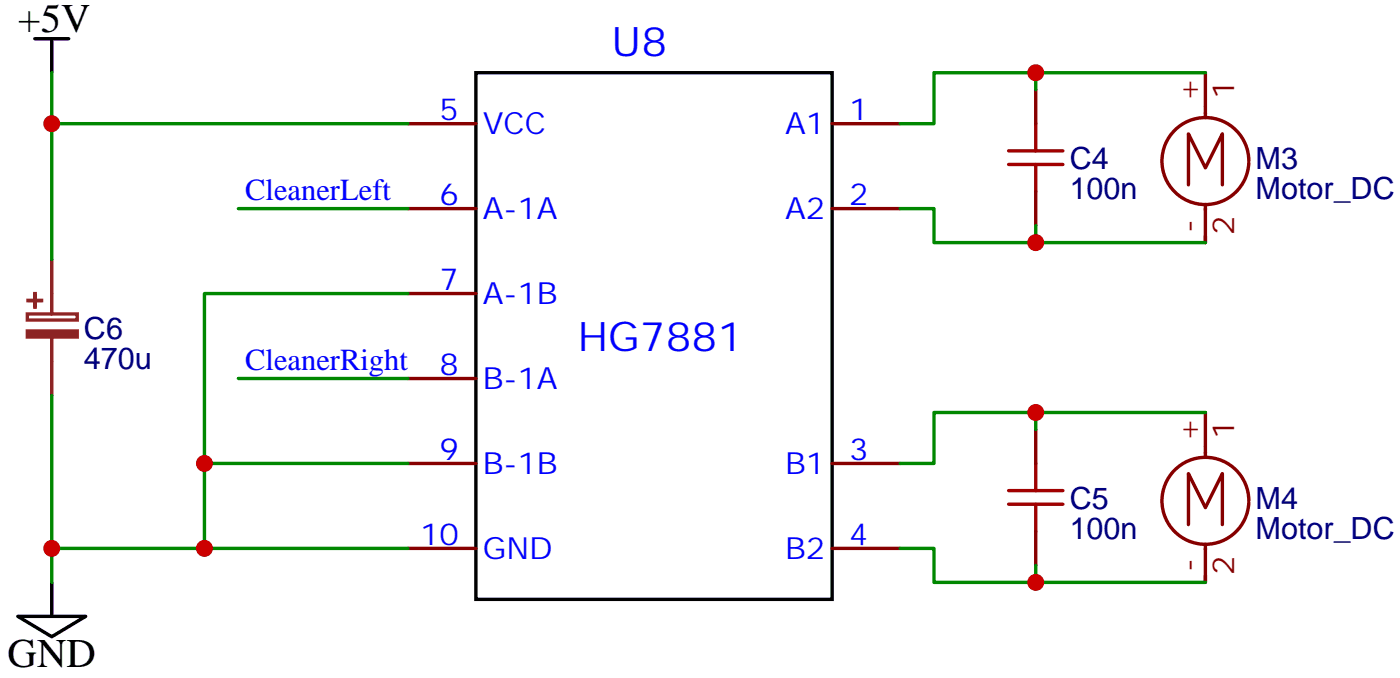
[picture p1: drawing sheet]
<svg xmlns="http://www.w3.org/2000/svg" width="146mm" height="70mm" viewBox="0 0 146 70" stroke-linecap="round" stroke-linejoin="round" font-family="sans-serif">
<path d="M3.6 4h3.5M5.4 4v3.6M49.5 7.6h37v54.6h-37zM1.9 64h7l-3.5 2.1zM5.4 60.5v3.5" fill="none" stroke="#000" stroke-width=".35"/>
<path d="M123.6 19.2v-5.3l1.7 3.5 1.8-3.5v5.3M125.3 7.6v4.6M129.8 16.7a4.5 4.5 0 0 0-6.4-4 4.5 4.5 0 0 0-.9 7.6 4.5 4.5 0 0 0 7.2-2.6l.1-.8M125.3 21.2v4M123.6 54.5v-5.3l1.7 3.5 1.8-3.5v5.3M125.3 42.8v4.7M125.3 56.5v4M129.8 52a4.5 4.5 0 0 0-6.4-4.1 4.5 4.5 0 0 0-.9 7.6 4.5 4.5 0 0 0 7.2-2.5l.1-.8" fill="none" stroke="#850000" stroke-width=".35"/>
<path d="M104.9 17.1h5.6M104.9 15.7h5.6M107.7 12.8v2.9M107.7 17.1v2.8M104.9 52.4h5.6M104.9 50.9h5.6M107.7 48.1v2.8M107.7 52.4v2.8" fill="none" stroke="#a10000" stroke-width=".35"/>
<g fill="none" stroke="#870000" stroke-width=".35">
<path d="M42.4 12.8h7.1M86.5 12.8h7.1M107.7 9.3v3.5M107.7 19.9v3.5M42.4 21.7h7.1M42.4 30.5h7.1M42.4 39.3h7.1M86.5 21.7h7.1M42.4 56.9h7.1M42.4 48.1h7.1M86.5 56.9h7.1M86.5 48.1h7.1"/>
<path d="M107.7 44.6v3.5M107.7 55.2v3.5"/>
</g>
<g fill="#8c2424" stroke="#8c2424" stroke-width=".35">
<path d="M2.8 34.4h5.2v.6h-5.2z"/>
<path d="M2.9 31.2h1.4z"/>
<path d="M3.6 30.5l.1 1.4z"/>
</g>
<path d="M2.8 32.6h5.2v.6h-5.2zM5.4 27v5.6M5.4 35.1v6" fill="none" stroke="#8c2424" stroke-width=".35"/>
<g fill="none" stroke="#008700" stroke-width=".35">
<path d="M5.4 7.6v5.2h37M5.4 12.8v14.2M107.7 7.6v1.7M125.3 7.6h-28.2v5.2h-3.5M24.8 21.7h17.6M24.8 39.3h17.6M42.4 30.5h-21.1v26.4M93.6 21.7h3.5v3.5h28.2M107.7 23.4v1.8M5.4 41.1v15.8M21.3 48.1h21.1M42.4 56.9h-37v3.6"/>
<path d="M93.6 56.9h3.5v3.6h28.2M107.7 42.8h-10.6v5.3h-3.5M107.7 58.7v1.8M125.3 42.8h-17.6v1.8"/>
</g>
<g fill="#c00">
<circle cx="5.4" cy="56.9" r=".88"/>
<circle cx="107.7" cy="7.6" r=".88"/>
<circle cx="107.7" cy="42.8" r=".88"/>
<circle cx="107.7" cy="60.5" r=".88"/>
<circle cx="107.7" cy="25.2" r=".88"/>
<circle cx="5.4" cy="12.8" r=".88"/>
<circle cx="21.3" cy="56.9" r=".88"/>
<circle cx="21.3" cy="48.1" r=".88"/>
</g>
<g font-size="4.2">
<text x="1.9" y="3.3">+5V</text>
<text x=".8" y="69.3">GND</text>
</g>
<g font-size="4.2" fill="#00f">
<text x="63.6" y="5.8">U8</text>
<text x="60.1" y="36.5">HG7881</text>
</g>
<g font-size="3.2" fill="#840000">
<text x="124.6" y="10.6" transform="rotate(-90 124.6 10.6)">+</text>
<text x="128.3" y="10.3" transform="rotate(-90 128.3 10.3)">1</text>
<text x="124.6" y="24.1" transform="rotate(-90 124.6 24.1)">-</text>
<text x="128.3" y="24.4" transform="rotate(-90 128.3 24.4)">2</text>
<text x="124.6" y="45.9" transform="rotate(-90 124.6 45.9)">+</text>
<text x="128.3" y="45.6" transform="rotate(-90 128.3 45.6)">1</text>
<text x="124.6" y="59.4" transform="rotate(-90 124.6 59.4)">-</text>
<text x="128.3" y="59.7" transform="rotate(-90 128.3 59.7)">2</text>
</g>
<g font-size="3.2" fill="#00f">
<text x="45.7" y="12.5">5</text>
<text x="50.2" y="13.9">VCC</text>
<text x="81.6" y="13.9">A1</text>
<text x="88.3" y="12.5">1</text>
<text x="25.5" y="20.8">CleanerLeft</text>
<text x="45.7" y="21.3">6</text>
<text x="50.2" y="22.7">A-1A</text>
<text x="81.6" y="22.7">A2</text>
<text x="88.3" y="21.3">2</text>
<text x="45.7" y="30.1">7</text>
<text x="50.2" y="31.5">A-1B</text>
<text x="25.5" y="38.4">CleanerRight</text>
<text x="45.7" y="38.9">8</text>
<text x="50.2" y="40.4">B-1A</text>
<text x="45.7" y="47.8">9</text>
<text x="88.3" y="47.8">3</text>
<text x="50.2" y="49.2">B-1B</text>
<text x="81.6" y="49.2">B1</text>
<text x="43.7" y="56.6">10</text>
<text x="50.2" y="58">GND</text>
<text x="81.6" y="58">B2</text>
<text x="88.3" y="56.6">4</text>
</g>
<g font-size="3.2" fill="#000080">
<text x="111.2" y="17.6">C4</text>
<text x="130.5" y="17.6">M3</text>
<text x="111.2" y="20.6">100n</text>
<text x="130.5" y="20.6">Motor_DC</text>
<text x="8.7" y="35.2">C6</text>
<text x="8.7" y="38.3">470u</text>
<text x="111.2" y="52.9">C5</text>
<text x="130.5" y="52.9">M4</text>
<text x="111.2" y="55.9">100n</text>
<text x="130.5" y="55.9">Motor_DC</text>
</g>
</svg>
